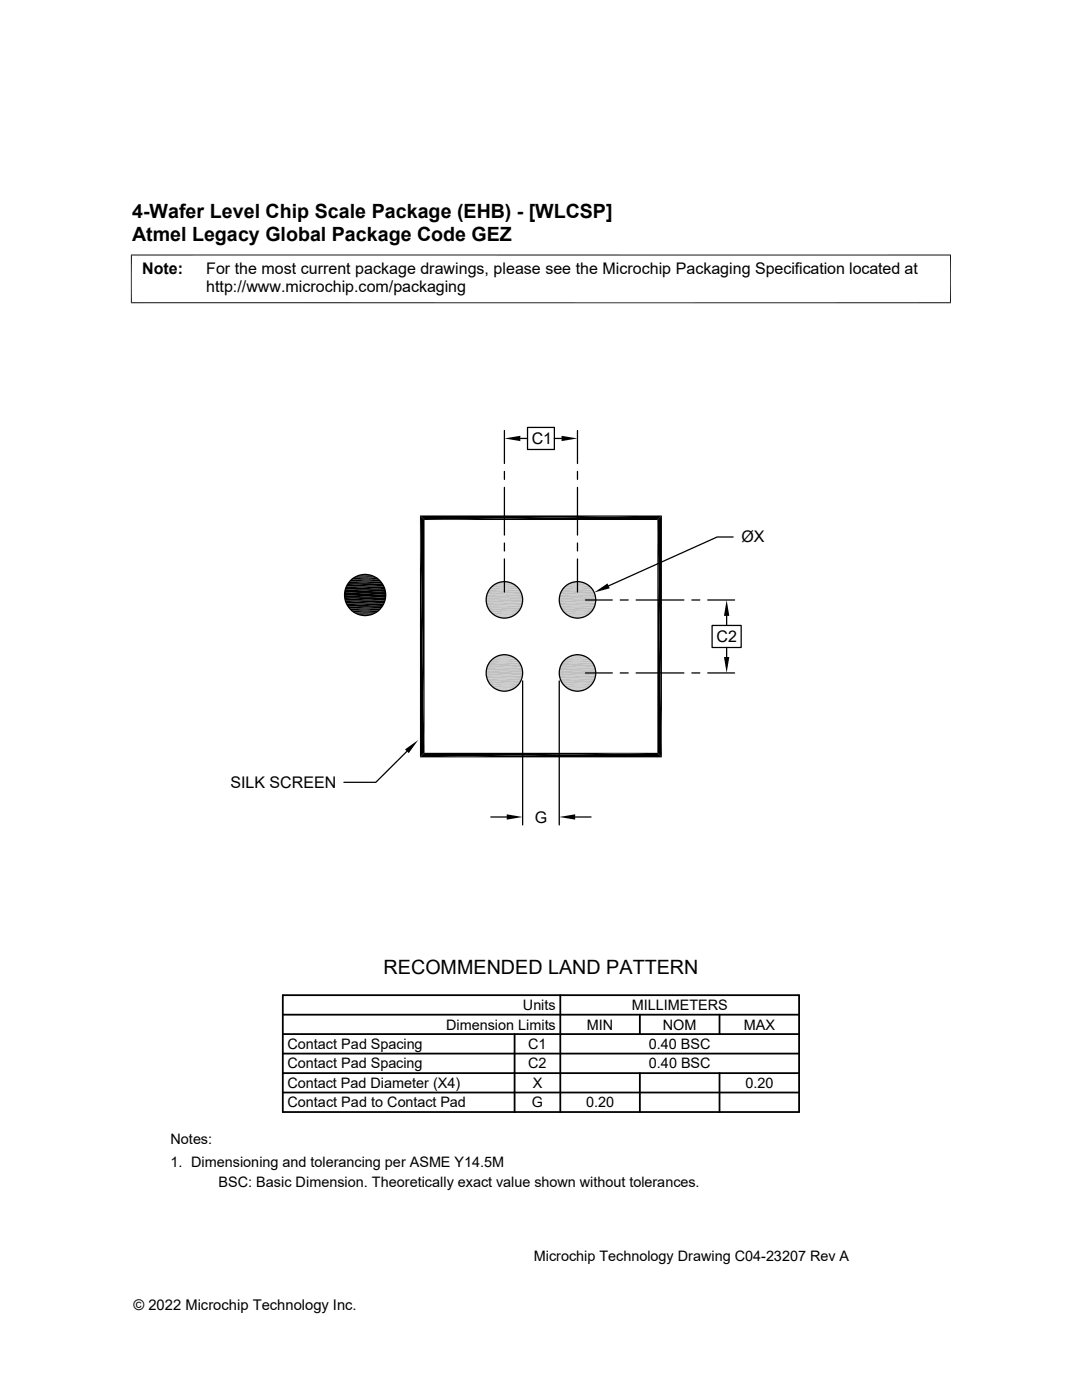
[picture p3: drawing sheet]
<svg xmlns="http://www.w3.org/2000/svg" width="216mm" height="279mm" viewBox="0 0 216 279" stroke-linecap="round" stroke-linejoin="round" font-family="sans-serif">
<g fill="#c0c0c0">
<path d="M114.4 116.2h1.6z"/>
<path d="M115 116.1l1 .1z"/>
<path d="M99.8 116.2h1.7z"/>
<path d="M100.4 116.1l1.1 .1z"/>
</g>
<path d="M99.3 116.2h2.7M113.9 116.2h2.7" fill="none" stroke="#c0c0c0" stroke-width=".2"/>
<path d="M98.8 116.4h3.7M113.4 116.4h3.7" fill="none" stroke="#c0c0c0" stroke-width=".23"/>
<path d="M98.4 116.7h4.5M113 116.7h4.5" fill="none" stroke="#c0c0c0" stroke-width=".32"/>
<path d="M98 117.1h5.3M112.6 117.1h5.3" fill="none" stroke="#c0c0c0" stroke-width=".36"/>
<path d="M97.6 117.5h6.1M112.2 117.5h6" fill="none" stroke="#c0c0c0" stroke-width=".42"/>
<g fill="#c0c0c0">
<path d="M112.2 117.7l6.3 .4h-6.5z"/>
<path d="M112.2 117.7h6l.3 .4z"/>
<path d="M97.6 117.7l6.3 .4h-6.5z"/>
<path d="M97.6 117.7h6.1l.2 .4z"/>
<path d="M112 118.1l6.7 .5h-7z"/>
<path d="M112 118.1h6.5l.2 .5z"/>
<path d="M97.4 118.1l6.7 .5h-6.9z"/>
<path d="M97.4 118.1h6.5l.2 .5z"/>
<path d="M111.7 118.6l7.1 .6h-7.2z"/>
<path d="M111.7 118.6h7l.1 .6z"/>
<path d="M97.2 118.6l7 .6h-7.2z"/>
<path d="M97.2 118.6h6.9l.1 .6z"/>
<path d="M111.6 119.2l7.3 .5h-7.3z"/>
<path d="M111.6 119.2h7.2l.1 .5z"/>
<path d="M97 119.2l7.3 .5h-7.3z"/>
<path d="M97 119.2h7.2l.1 .5z"/>
<path d="M111.6 119.7l7.2 .6h-7.2z"/>
<path d="M111.6 119.7h7.3l-.1 .6z"/>
<path d="M97 119.7l7.2 .6h-7.2z"/>
<path d="M97 119.7h7.3l-.1 .6z"/>
<path d="M111.6 120.3l7.1 .5h-7z"/>
<path d="M111.6 120.3h7.2l-.1 .5z"/>
<path d="M97 120.3l7.1 .5h-6.9z"/>
<path d="M97 120.3h7.2l-.1 .5z"/>
<path d="M111.7 120.8l6.8 .5h-6.5z"/>
<path d="M111.7 120.8h7l-.2 .5z"/>
<path d="M97.2 120.8l6.7 .5h-6.5z"/>
<path d="M97.2 120.8h6.9l-.2 .5z"/>
<path d="M112 121.3l6.2 .5h-6z"/>
<path d="M112 121.3h6.5l-.3 .5z"/>
<path d="M97.4 121.3l6.3 .5h-6.1z"/>
<path d="M97.4 121.3h6.5l-.2 .5z"/>
</g>
<path d="M97.6 122h6.1M112.2 122h6" fill="none" stroke="#c0c0c0" stroke-width=".42"/>
<path d="M98 122.4h5.3M112.6 122.4h5.3" fill="none" stroke="#c0c0c0" stroke-width=".38"/>
<path d="M98.4 122.7h4.5M113 122.7h4.5" fill="none" stroke="#c0c0c0" stroke-width=".3"/>
<path d="M98.8 123h3.7M113.4 123h3.7" fill="none" stroke="#c0c0c0" stroke-width=".23"/>
<path d="M99.3 123.2h2.7M113.9 123.2h2.7" fill="none" stroke="#c0c0c0" stroke-width=".2"/>
<g fill="#c0c0c0">
<path d="M114.4 123.3l1.1 .1z"/>
<path d="M114.4 123.3h1.6z"/>
<path d="M99.8 123.3l1.1 .1z"/>
<path d="M99.8 123.3h1.7z"/>
<path d="M114.4 130.7h1.6z"/>
<path d="M115 130.7h1z"/>
<path d="M99.8 130.7h1.7z"/>
<path d="M100.4 130.7h1.1z"/>
</g>
<path d="M99.3 130.8h2.7M113.9 130.8h2.7" fill="none" stroke="#c0c0c0" stroke-width=".2"/>
<path d="M98.8 131h3.7M113.4 131h3.7" fill="none" stroke="#c0c0c0" stroke-width=".23"/>
<path d="M98.4 131.3h4.5M113 131.3h4.5" fill="none" stroke="#c0c0c0" stroke-width=".3"/>
<path d="M98 131.6h5.3M112.6 131.6h5.3" fill="none" stroke="#c0c0c0" stroke-width=".38"/>
<path d="M97.6 132h6.1M112.2 132h6" fill="none" stroke="#c0c0c0" stroke-width=".42"/>
<g fill="#c0c0c0">
<path d="M112.2 132.2l6.3 .5h-6.5z"/>
<path d="M112.2 132.2h6l.3 .5z"/>
<path d="M97.6 132.2l6.3 .5h-6.5z"/>
<path d="M97.6 132.2h6.1l.2 .5z"/>
<path d="M112 132.7l6.7 .5h-7z"/>
<path d="M112 132.7h6.5l.2 .5z"/>
<path d="M97.4 132.7l6.7 .5h-6.9z"/>
<path d="M97.4 132.7h6.5l.2 .5z"/>
<path d="M111.7 133.2l7.1 .6h-7.2z"/>
<path d="M111.7 133.2h7l.1 .6z"/>
<path d="M97.2 133.2l7 .6h-7.2z"/>
<path d="M97.2 133.2h6.9l.1 .6z"/>
<path d="M111.6 133.8l7.3 .5h-7.3z"/>
<path d="M111.6 133.8h7.2l.1 .5z"/>
<path d="M97 133.8l7.3 .5h-7.3z"/>
<path d="M97 133.8h7.2l.1 .5z"/>
<path d="M111.6 134.3l7.2 .6h-7.2z"/>
<path d="M111.6 134.3h7.3l-.1 .6z"/>
<path d="M97 134.3l7.2 .6h-7.2z"/>
<path d="M97 134.3h7.3l-.1 .6z"/>
<path d="M111.6 134.9l7.1 .5h-7z"/>
<path d="M111.6 134.9h7.2l-.1 .5z"/>
<path d="M97 134.9l7.1 .5h-6.9z"/>
<path d="M97 134.9h7.2l-.1 .5z"/>
<path d="M111.7 135.4l6.8 .5h-6.5z"/>
<path d="M111.7 135.4h7l-.2 .5z"/>
<path d="M97.2 135.4l6.7 .5h-6.5z"/>
<path d="M97.2 135.4h6.9l-.2 .5z"/>
<path d="M112 135.9l6.2 .5h-6z"/>
<path d="M112 135.9h6.5l-.3 .5z"/>
<path d="M97.4 135.9l6.3 .5h-6.1z"/>
<path d="M97.4 135.9h6.5l-.2 .5z"/>
</g>
<path d="M97.6 136.6h6.1M112.2 136.6h6" fill="none" stroke="#c0c0c0" stroke-width=".42"/>
<path d="M98 137h5.3M112.6 137h5.3" fill="none" stroke="#c0c0c0" stroke-width=".36"/>
<path d="M98.4 137.3h4.5M113 137.3h4.5" fill="none" stroke="#c0c0c0" stroke-width=".32"/>
<path d="M98.8 137.6h3.7M113.4 137.6h3.7" fill="none" stroke="#c0c0c0" stroke-width=".23"/>
<path d="M99.3 137.8h2.7M113.9 137.8h2.7" fill="none" stroke="#c0c0c0" stroke-width=".2"/>
<g fill="#c0c0c0">
<path d="M114.4 137.9h1.1z"/>
<path d="M114.4 137.9h1.6z"/>
<path d="M99.8 137.9h1.1z"/>
<path d="M99.8 137.9h1.7z"/>
</g>
<g fill="none" stroke="#000" stroke-width=".25">
<path d="M100.6 85.9v6.6M100.6 94.1v1.6M100.6 97.3v9.5M103.8 87.5h1.5M105.3 85.3h5.3v4.4h-5.3zM110.6 87.5h1.5M115.2 85.9v6.6M115.2 94.1v1.6M115.2 97.3v9.5M100.6 108.4v1.6M100.6 111.5v6.7M115.2 108.4v1.6"/>
<path d="M115.2 111.5v6.7M116.8 119.7h5.4M123.8 119.7h1.5M126.9 119.7h9.6M138 119.7h1.6M141.2 119.7h5.4M146.3 107.2h-3.2l-21.7 9.7M104.3 135.9v28.7M111.6 135.9v28.7M116.8 134.3h5.4M123.8 134.3h1.5M126.9 134.3h9.6"/>
<path d="M138 134.3h1.6M141.2 134.3h5.4M142.1 124.8h5.8v4.4h-5.8zM145 122.9v1.9M145 129.2v1.9M81.2 149.9l-6.2 6.2h-6.4M97.9 163h3.2M114.8 163h3.1"/>
<circle cx="72.9" cy="118.8" r="4.1"/>
<circle cx="100.6" cy="119.7" r="3.6"/>
<circle cx="115.2" cy="119.7" r="3.6"/>
<circle cx="100.6" cy="134.3" r="3.6"/>
<circle cx="115.2" cy="134.3" r="3.6"/>
</g>
<g fill="#000">
<path d="M100.6 87.5l3.2-.5v1zM112.1 87l3.1 .5-3.1 .5zM68.7 118.7l8.2 .6h-8.1zM68.7 118.7h8.3l-.1 .6zM68.8 118.2l8.2 .5h-8.3zM68.8 118.2h8.1l.1 .5zM68.8 119.3l8 .6h-7.9zM68.8 119.3h8.1l-.1 .6zM68.9 117.6l8 .6h-8.1zM68.9 117.6h7.9l.1 .6zM68.9 119.9l7.7 .5h-7.5zM68.9 119.9h7.9l-.2 .5z"/>
<path d="M69.1 117l7.7 .6h-7.9zM69.1 117h7.5l.2 .6zM69.4 116.5l7.2 .5h-7.5zM69.4 116.5h6.9l.3 .5zM69.7 116.1l6.6 .4h-6.9zM69.7 116.1h6.2l.4 .4zM72.3 114.7l1.7 .1zM72.3 114.7h1.1zM83.8 102.9l.9 47.3-.9 1zM83.8 102.9l.9 .9v46.4zM118.6 118.2l2.6-1.8 .5 1zM84.7 103.8l47.4-.9-.9 .9z"/>
<path d="M83.8 102.9h48.3l-47.4 .9zM69.1 120.4l7.2 .6h-6.9zM69.1 120.4h7.5l-.3 .6zM69.4 121l6.5 .4h-6.2zM69.4 121h6.9l-.4 .4zM71.7 122.7l1.7 .1zM72.3 122.8h1.1zM145 119.7l.5 3.2h-1zM144.5 131.1h1l-.5 3.2zM80.8 149.6l2.6-1.9-1.8 2.6zM83.8 151.2l47.4-1 .9 1zM83.8 151.2l.9-1h46.5z"/>
<path d="M131.2 103.8l.9 47.4-.9-1zM132.1 102.9v48.3l-.9-47.4zM101.1 162.5l3.2 .5-3.2 .6zM111.6 163l3.2-.5v1.1z"/>
</g>
<path d="M26.1 50.9h163.7M26.2 50.8v9.7M189.7 50.8v9.7M26.1 60.4h163.7M71.1 114.9h3.4M71.7 114.7h2.3M71.7 122.7h2.3" fill="none" stroke="#000" stroke-width=".2"/>
<path d="M70.6 115.1h4.5M70.6 122.3h4.5" fill="none" stroke="#000" stroke-width=".28"/>
<g fill="none" stroke="#000" stroke-width=".36">
<path d="M70.2 115.5h5.3M70.2 122h5.3M56.4 198.6h103v23.3h-103zM111.8 198.6v23.3M56.4 202.5h103M56.4 214.2h103M56.4 206.4h103M56.4 218h103M56.4 210.3h103M102.7 206.4v15.5M127.7 202.5v3.9M127.7 214.2v7.7"/>
<path d="M143.6 202.5v3.9M143.6 214.2v7.7"/>
</g>
<path d="M69.7 115.8h6.2" fill="none" stroke="#000" stroke-width=".42"/>
<path d="M69.7 121.6h6.2" fill="none" stroke="#000" stroke-width=".4"/>
<path d="M71.1 122.6h3.4" fill="none" stroke="#000" stroke-width=".21"/>
<g font-size="3.9">
<text x="26.4" y="43.5">4-Wafer Level Chip Scale Package (EHB) - [WLCSP]</text>
<text x="26.4" y="48.1">Atmel Legacy Global Package Code GEZ</text>
<text x="76.5" y="194.5">RECOMMENDED LAND PATTERN</text>
</g>
<g font-size="3.2">
<text x="28.4" y="54.7">Note:</text>
<text x="41.1" y="58.3">http://www.microchip.com/packaging</text>
<text x="41.1" y="54.7">For the most current package drawings, please see the Microchip Packaging Specification located at</text>
<text x="106.1" y="88.6">C1</text>
<text x="147.9" y="108.2">ØX</text>
<text x="143" y="128.1">C2</text>
<text x="46" y="157.2">SILK SCREEN</text>
<text x="106.7" y="164.2">G</text>
</g>
<g font-size="2.9">
<text x="104.3" y="201.6">Units</text>
<text x="126" y="201.6">MILLIMETERS</text>
<text x="57.3" y="209.4">Contact Pad Spacing</text>
<text x="89" y="205.5">Dimension Limits</text>
<text x="105.4" y="209.4">C1</text>
<text x="117.1" y="205.5">MIN</text>
<text x="129.5" y="209.4">0.40 BSC</text>
<text x="132.3" y="205.5">NOM</text>
<text x="148.4" y="205.5">MAX</text>
<text x="57.3" y="213.2">Contact Pad Spacing</text>
<text x="105.4" y="213.2">C2</text>
<text x="129.5" y="213.2">0.40 BSC</text>
<text x="57.3" y="221">Contact Pad to Contact Pad</text>
<text x="57.3" y="217.1">Contact Pad Diameter (X4)</text>
<text x="106.1" y="221">G</text>
<text x="106.3" y="217.1">X</text>
<text x="116.9" y="221">0.20</text>
<text x="148.7" y="217.1">0.20</text>
<text x="34" y="228.3">Notes:</text>
<text x="34" y="232.9">1. Dimensioning and tolerancing per ASME Y14.5M</text>
<text x="43.6" y="237">BSC: Basic Dimension. Theoretically exact value shown without tolerances.</text>
<text x="106.5" y="251.7">Microchip Technology Drawing C04-23207 Rev A</text>
<text x="26.6" y="261.3">© 2022 Microchip Technology Inc.</text>
</g>
</svg>
